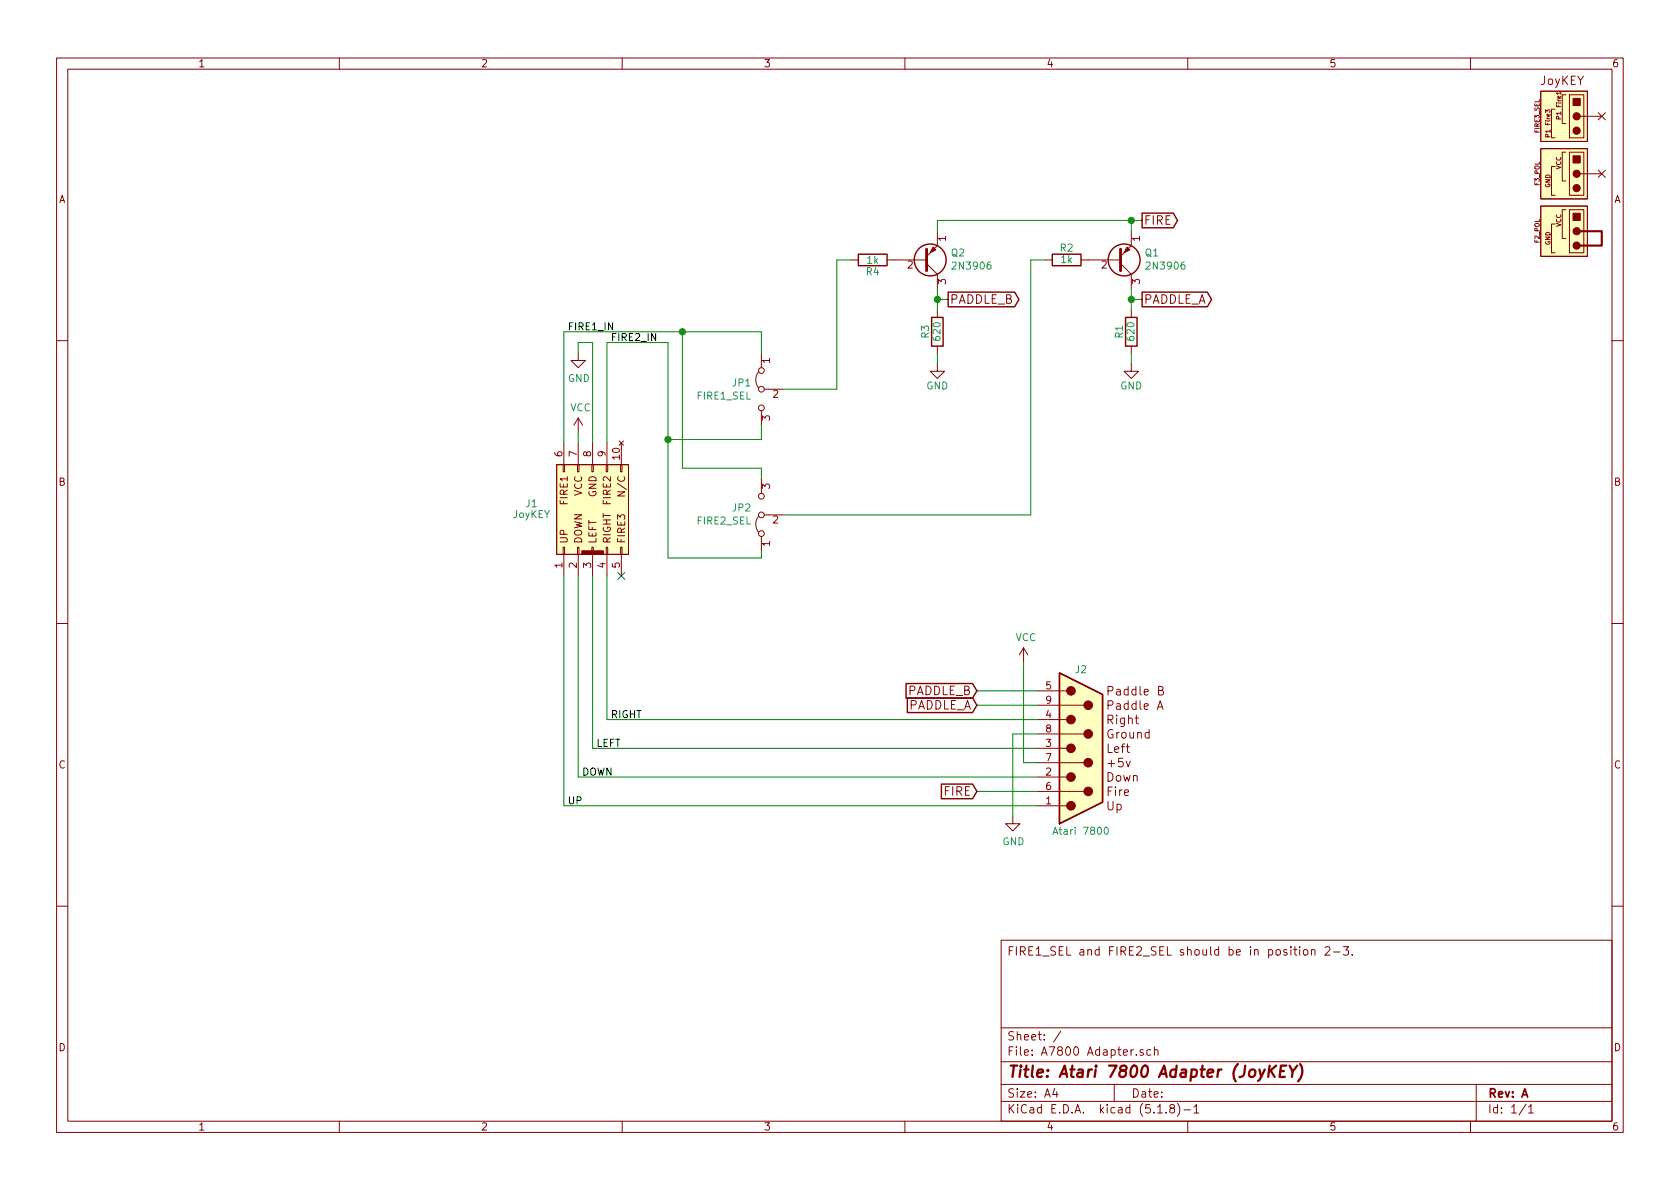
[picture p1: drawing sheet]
EESchema Schematic File Version 4
EELAYER 30 0
EELAYER END
$Descr A4 11693 8268
encoding utf-8
Sheet 1 1
Title "Atari 7800 Adapter (JoyKEY)"
Date ""
Rev "A"
Comp ""
Comment1 ""
Comment2 ""
Comment3 ""
Comment4 "FIRE1_SEL and FIRE2_SEL should be in position 2-3."
$EndDescr
$Comp
L c64_idc:C64_IDC2_OUT J1
U 1 1
P 4125 3550
F 0 "J1" V 4175 3975 50  0000 C CNN
F 1 "JoyKEY" V 4100 3975 50  0000 C CNN
F 2 "C64 IDC:IDC_Joystick" H 4125 3550 50  0001 C CNN
F 3 "~" H 4125 3550 50  0001 C CNN
	1    4125 3550
	0    -1   -1   0   
$EndComp
NoConn ~ 4325 4000
$Comp
L power:GND #PWR02
U 1 1
P 7050 5675
F 0 "#PWR02" H 7050 5425 50  0001 C CNN
F 1 "GND" H 7055 5502 50  0000 C CNN
F 2 "" H 7050 5675 50  0001 C CNN
F 3 "" H 7050 5675 50  0001 C CNN
	1    7050 5675
	1    0    0    -1  
$EndComp
$Comp
L joykey_jumpers:JUMPER_SETTINGS_1 #1
U 1 1
P 10975 700
F 0 "#1" H 10875 825 50  0001 C CNN
F 1 "JUMPER_SETTINGS_1" H 10850 -450 50  0001 C CNN
F 2 "" H 10975 525 50  0001 C CNN
F 3 "~" H 10975 525 50  0001 C CNN
	1    10975 700 
	1    0    0    -1  
$EndComp
$Comp
L joykey_jumpers:JUMPER_CONNECTED #4
U 1 1
P 10975 1650
F 0 "#4" H 10975 1550 50  0001 C CNN
F 1 "JUMPER_CONNECTED" H 10975 1750 50  0001 C CNN
F 2 "" H 10975 1650 50  0001 C CNN
F 3 "" H 10975 1650 50  0001 C CNN
	1    10975 1650
	1    0    0    -1  
$EndComp
$Comp
L joykey_jumpers:JUMPER_NOT_CONNECTED #3
U 1 1
P 10975 1200
F 0 "#3" H 10975 1125 50  0001 C CNN
F 1 "JUMPER_NOT_CONNECTED" H 10975 1300 50  0001 C CNN
F 2 "" H 10975 1200 50  0001 C CNN
F 3 "" H 10975 1200 50  0001 C CNN
	1    10975 1200
	1    0    0    -1  
$EndComp
$Comp
L joykey_jumpers:JUMPER_NOT_CONNECTED #2
U 1 1
P 10975 800
F 0 "#2" H 10975 725 50  0001 C CNN
F 1 "JUMPER_NOT_CONNECTED" H 10975 900 50  0001 C CNN
F 2 "" H 10975 800 50  0001 C CNN
F 3 "" H 10975 800 50  0001 C CNN
	1    10975 800 
	1    0    0    -1  
$EndComp
Text Label 4150 5200 0    50   ~ 0
LEFT
Text Label 4250 5000 0    50   ~ 0
RIGHT
Text Label 3950 5600 0    50   ~ 0
UP
Text Label 4050 5400 0    50   ~ 0
DOWN
$Comp
L Jumper:Jumper_3_Bridged12 JP2
U 1 1
P 5300 3575
F 0 "JP2" V 5346 3642 50  0000 L CNN
F 1 "FIRE2_SEL" V 5255 3642 50  0000 L CNN
F 2 "Pin_Headers:Pin_Header_Straight_1x03_Pitch2.54mm" H 5300 3575 50  0001 C CNN
F 3 "~" H 5300 3575 50  0001 C CNN
	1    5300 3575
	0    -1   -1   0   
$EndComp
Wire Wire Line
	5300 3050 5300 2950
Wire Wire Line
	5300 3825 5300 3875
Wire Wire Line
	4650 3875 4650 3050
Wire Wire Line
	4650 3875 5300 3875
Wire Wire Line
	4650 3050 5300 3050
Wire Wire Line
	5300 3325 5300 3250
Wire Wire Line
	5300 3250 4750 3250
$Comp
L atari_joystick:Atari_Joystick_Passive J2
U 1 1
P 7525 5200
F 0 "J2" H 7525 5750 50  0000 C CNN
F 1 "Atari 7800" H 7525 4625 50  0000 C CNN
F 2 "RND_DSUB:DSUB-9_Female_Edge" H 7525 5200 50  0001 C CNN
F 3 "" H 7525 5200 50  0001 C CNN
	1    7525 5200
	1    0    0    -1  
$EndComp
Text GLabel 6800 4900 0    60   Input ~ 0
PADDLE_A
Text GLabel 6800 4800 0    60   Input ~ 0
PADDLE_B
Wire Wire Line
	5450 3575 7175 3575
Wire Wire Line
	5450 2700 5825 2700
$Comp
L power:VCC #PWR0101
U 1 1
P 4025 3000
F 0 "#PWR0101" H 4025 2850 50  0001 C CNN
F 1 "VCC" H 4042 3173 50  0000 C CNN
F 2 "" H 4025 3000 50  0001 C CNN
F 3 "" H 4025 3000 50  0001 C CNN
	1    4025 3000
	1    0    0    -1  
$EndComp
Connection ~ 4650 3050
Wire Wire Line
	7175 1800 7175 3575
$Comp
L Transistor_BJT:2N3906 Q2
U 1 1
P 6425 1800
F 0 "Q2" H 6616 1754 50  0000 L CNN
F 1 "2N3906" H 6616 1845 50  0000 L CNN
F 2 "TO_SOT_Packages_THT:TO-92_Inline_Wide" H 6625 1725 50  0001 L CIN
F 3 "https://www.fairchildsemi.com/datasheets/2N/2N3906.pdf" H 6425 1800 50  0001 L CNN
	1    6425 1800
	1    0    0    1   
$EndComp
$Comp
L Transistor_BJT:2N3906 Q1
U 1 1
P 7775 1800
F 0 "Q1" H 7966 1754 50  0000 L CNN
F 1 "2N3906" H 7966 1845 50  0000 L CNN
F 2 "TO_SOT_Packages_THT:TO-92_Inline_Wide" H 7975 1725 50  0001 L CIN
F 3 "https://www.fairchildsemi.com/datasheets/2N/2N3906.pdf" H 7775 1800 50  0001 L CNN
	1    7775 1800
	1    0    0    1   
$EndComp
Wire Wire Line
	7875 1525 6525 1525
Wire Wire Line
	6525 2075 6525 2150
Wire Wire Line
	7875 2075 7875 2150
Connection ~ 7875 1525
Wire Wire Line
	7875 1525 7875 1600
Connection ~ 6525 2075
Wire Wire Line
	6600 2075 6525 2075
Text GLabel 6600 2075 2    60   Output ~ 0
PADDLE_B
Connection ~ 7875 2075
Wire Wire Line
	7950 2075 7875 2075
Text GLabel 7950 2075 2    60   Output ~ 0
PADDLE_A
Wire Wire Line
	6525 1525 6525 1600
Wire Wire Line
	7950 1525 7875 1525
Wire Wire Line
	7875 2000 7875 2075
Wire Wire Line
	6525 2000 6525 2075
Wire Wire Line
	7275 1800 7175 1800
$Comp
L power:GND #PWR05
U 1 1
P 7875 2525
F 0 "#PWR05" H 7875 2275 50  0001 C CNN
F 1 "GND" H 7875 2375 50  0000 C CNN
F 2 "" H 7875 2525 50  0001 C CNN
F 3 "" H 7875 2525 50  0001 C CNN
	1    7875 2525
	-1   0    0    -1  
$EndComp
$Comp
L Device:R R1
U 1 1
P 7875 2300
F 0 "R1" V 7955 2300 50  0000 C CNN
F 1 "620" V 7875 2300 50  0000 C CNN
F 2 "Resistors_THT:R_Axial_DIN0207_L6.3mm_D2.5mm_P10.16mm_Horizontal" V 7805 2300 50  0001 C CNN
F 3 "" H 7875 2300 50  0001 C CNN
	1    7875 2300
	-1   0    0    -1  
$EndComp
$Comp
L Device:R R2
U 1 1
P 7425 1800
F 0 "R2" V 7505 1800 50  0000 C CNN
F 1 "1k" V 7425 1800 50  0000 C CNN
F 2 "Resistors_THT:R_Axial_DIN0207_L6.3mm_D2.5mm_P10.16mm_Horizontal" V 7355 1800 50  0001 C CNN
F 3 "" H 7425 1800 50  0001 C CNN
	1    7425 1800
	0    1    -1   0   
$EndComp
Wire Wire Line
	5825 1800 5925 1800
Wire Wire Line
	5825 2700 5825 1800
$Comp
L power:GND #PWR04
U 1 1
P 6525 2525
F 0 "#PWR04" H 6525 2275 50  0001 C CNN
F 1 "GND" H 6525 2375 50  0000 C CNN
F 2 "" H 6525 2525 50  0001 C CNN
F 3 "" H 6525 2525 50  0001 C CNN
	1    6525 2525
	-1   0    0    -1  
$EndComp
$Comp
L Device:R R3
U 1 1
P 6525 2300
F 0 "R3" V 6605 2300 50  0000 C CNN
F 1 "620" V 6525 2300 50  0000 C CNN
F 2 "Resistors_THT:R_Axial_DIN0207_L6.3mm_D2.5mm_P10.16mm_Horizontal" V 6455 2300 50  0001 C CNN
F 3 "" H 6525 2300 50  0001 C CNN
	1    6525 2300
	-1   0    0    -1  
$EndComp
$Comp
L Device:R R4
U 1 1
P 6075 1800
F 0 "R4" V 6155 1800 50  0000 C CNN
F 1 "1k" V 6075 1800 50  0000 C CNN
F 2 "Resistors_THT:R_Axial_DIN0207_L6.3mm_D2.5mm_P10.16mm_Horizontal" V 6005 1800 50  0001 C CNN
F 3 "" H 6075 1800 50  0001 C CNN
	1    6075 1800
	0    -1   1    0   
$EndComp
Text GLabel 7950 1525 2    60   Output ~ 0
FIRE
Wire Wire Line
	4225 2375 4650 2375
Wire Wire Line
	3925 2300 4750 2300
Text Label 4250 2375 0    50   ~ 0
FIRE2_IN
Text Label 3950 2300 0    50   ~ 0
FIRE1_IN
Wire Wire Line
	4750 2300 5300 2300
Connection ~ 4750 2300
Wire Wire Line
	4750 3250 4750 2300
Wire Wire Line
	4650 3050 4650 2375
Wire Wire Line
	5300 2300 5300 2450
$Comp
L Jumper:Jumper_3_Bridged12 JP1
U 1 1
P 5300 2700
F 0 "JP1" V 5254 2767 50  0000 L CNN
F 1 "FIRE1_SEL" V 5345 2767 50  0000 L CNN
F 2 "Pin_Headers:Pin_Header_Straight_1x03_Pitch2.54mm" H 5300 2700 50  0001 C CNN
F 3 "~" H 5300 2700 50  0001 C CNN
	1    5300 2700
	0    -1   1    0   
$EndComp
Wire Wire Line
	4025 2375 4025 2450
Wire Wire Line
	4125 2375 4025 2375
$Comp
L power:GND #PWR01
U 1 1
P 4025 2450
F 0 "#PWR01" H 4025 2200 50  0001 C CNN
F 1 "GND" H 4030 2277 50  0000 C CNN
F 2 "" H 4025 2450 50  0001 C CNN
F 3 "" H 4025 2450 50  0001 C CNN
	1    4025 2450
	1    0    0    -1  
$EndComp
Wire Wire Line
	3925 2300 3925 3075
Wire Wire Line
	4025 3000 4025 3075
Wire Wire Line
	4125 2375 4125 3075
Wire Wire Line
	4225 2375 4225 3075
Wire Wire Line
	3925 4000 3925 5600
Wire Wire Line
	4025 5400 4025 4000
Wire Wire Line
	4125 4000 4125 5200
Wire Wire Line
	4225 5000 4225 4000
Wire Wire Line
	6525 2525 6525 2450
Wire Wire Line
	7875 2525 7875 2450
Wire Wire Line
	3925 5600 7225 5600
Wire Wire Line
	4025 5400 7225 5400
Wire Wire Line
	4125 5200 7225 5200
Wire Wire Line
	4225 5000 7225 5000
Wire Wire Line
	6800 4800 7225 4800
Wire Wire Line
	6800 4900 7225 4900
Wire Wire Line
	7050 5675 7050 5100
Wire Wire Line
	7050 5100 7225 5100
Wire Wire Line
	7225 5300 7125 5300
Wire Wire Line
	7125 5300 7125 4600
$Comp
L power:VCC #PWR0102
U 1 1
P 7125 4600
F 0 "#PWR0102" H 7125 4450 50  0001 C CNN
F 1 "VCC" H 7142 4773 50  0000 C CNN
F 2 "" H 7125 4600 50  0001 C CNN
F 3 "" H 7125 4600 50  0001 C CNN
	1    7125 4600
	1    0    0    -1  
$EndComp
Text GLabel 6800 5500 0    60   Input ~ 0
FIRE
Wire Wire Line
	6800 5500 7225 5500
$EndSCHEMATC
